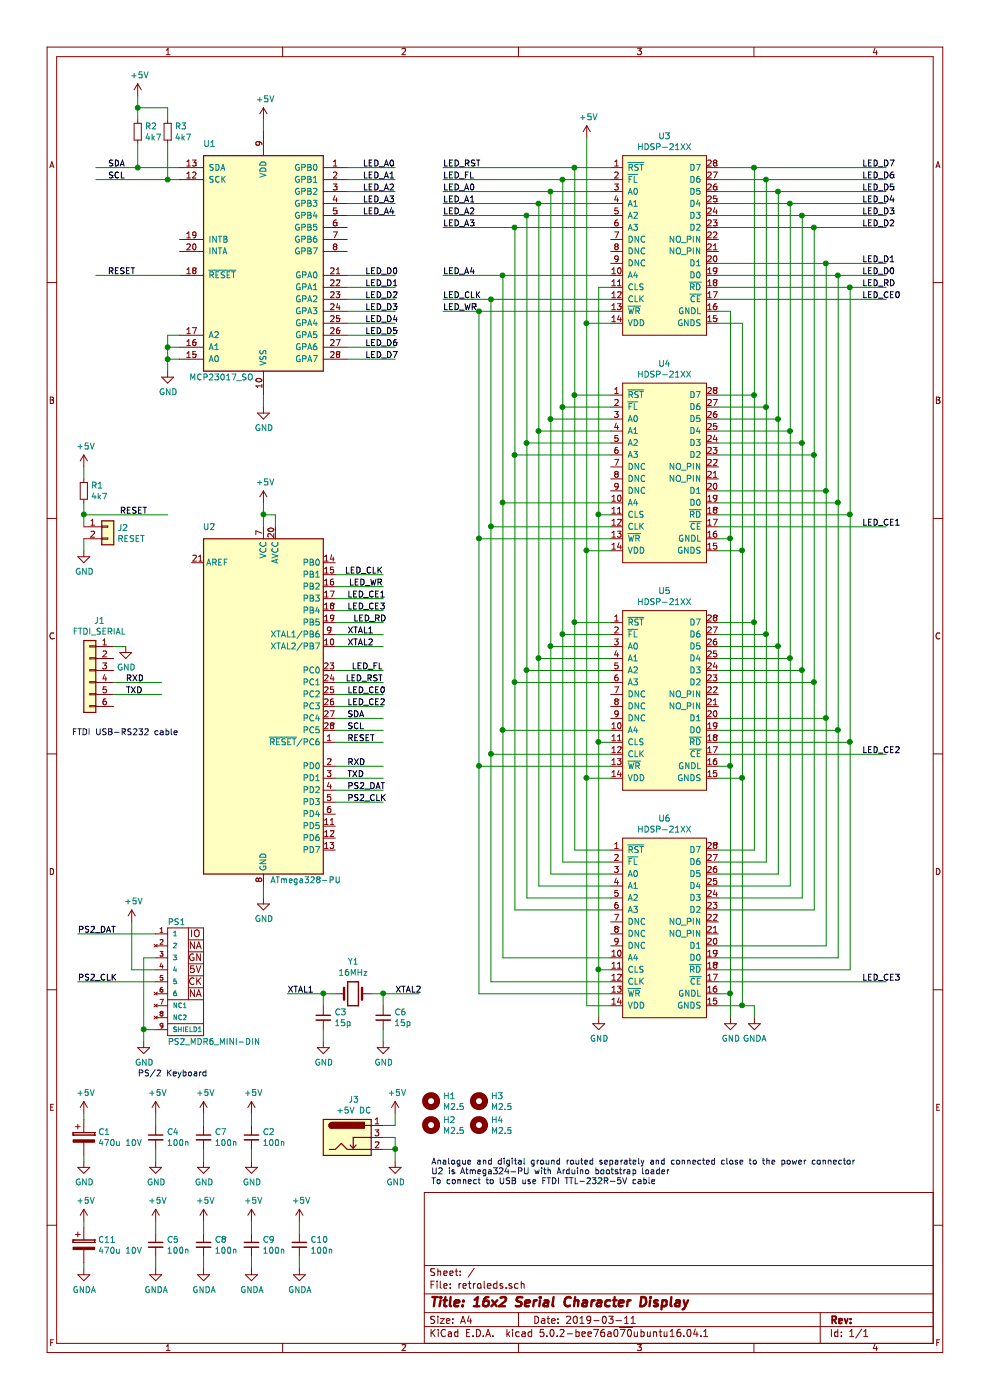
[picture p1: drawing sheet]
EESchema Schematic File Version 4
LIBS:retroleds-cache
EELAYER 26 0
EELAYER END
$Descr A4 8268 11693 portrait
encoding utf-8
Sheet 1 1
Title "16x2 Serial Character Display"
Date "2019-03-11"
Rev ""
Comp ""
Comment1 ""
Comment2 ""
Comment3 ""
Comment4 ""
$EndDescr
$Comp
L hdsp-21xx:HDSP-211X U3
U 1 1
P 5200 2800
F 0 "U3" H 5550 4465 50  0000 C CNN
F 1 "HDSP-21XX" H 5550 4374 50  0000 C CNN
F 2 "hdsp-21xx:HDSP-21xx" H 5200 2600 50  0001 C CNN
F 3 "" H 5200 2600 50  0001 C CNN
	1    5200 2800
	1    0    0    -1  
$EndComp
$Comp
L power:GND #PWR032
U 1 1
P 6100 8500
F 0 "#PWR032" H 6100 8250 50  0001 C CNN
F 1 "GND" H 6105 8327 50  0000 C CNN
F 2 "" H 6100 8500 50  0001 C CNN
F 3 "" H 6100 8500 50  0001 C CNN
	1    6100 8500
	1    0    0    -1  
$EndComp
$Comp
L power:+5V #PWR030
U 1 1
P 4900 1150
F 0 "#PWR030" H 4900 1000 50  0001 C CNN
F 1 "+5V" H 4915 1323 50  0000 C CNN
F 2 "" H 4900 1150 50  0001 C CNN
F 3 "" H 4900 1150 50  0001 C CNN
	1    4900 1150
	1    0    0    -1  
$EndComp
$Comp
L hdsp-21xx:HDSP-211X U4
U 1 1
P 5200 4700
F 0 "U4" H 5550 6365 50  0000 C CNN
F 1 "HDSP-21XX" H 5550 6274 50  0000 C CNN
F 2 "hdsp-21xx:HDSP-21xx" H 5200 4500 50  0001 C CNN
F 3 "" H 5200 4500 50  0001 C CNN
	1    5200 4700
	1    0    0    -1  
$EndComp
$Comp
L hdsp-21xx:HDSP-211X U5
U 1 1
P 5200 6600
F 0 "U5" H 5550 8265 50  0000 C CNN
F 1 "HDSP-21XX" H 5550 8174 50  0000 C CNN
F 2 "hdsp-21xx:HDSP-21xx" H 5200 6400 50  0001 C CNN
F 3 "" H 5200 6400 50  0001 C CNN
	1    5200 6600
	1    0    0    -1  
$EndComp
$Comp
L hdsp-21xx:HDSP-211X U6
U 1 1
P 5200 8500
F 0 "U6" H 5550 10165 50  0000 C CNN
F 1 "HDSP-21XX" H 5550 10074 50  0000 C CNN
F 2 "hdsp-21xx:HDSP-21xx" H 5200 8300 50  0001 C CNN
F 3 "" H 5200 8300 50  0001 C CNN
	1    5200 8500
	1    0    0    -1  
$EndComp
$Comp
L power:GND #PWR031
U 1 1
P 5000 8500
F 0 "#PWR031" H 5000 8250 50  0001 C CNN
F 1 "GND" H 5005 8327 50  0000 C CNN
F 2 "" H 5000 8500 50  0001 C CNN
F 3 "" H 5000 8500 50  0001 C CNN
	1    5000 8500
	1    0    0    -1  
$EndComp
Wire Wire Line
	4900 1150 4900 2700
Wire Wire Line
	4900 2700 5100 2700
Wire Wire Line
	4900 2700 4900 4600
Wire Wire Line
	4900 4600 5100 4600
Connection ~ 4900 2700
Wire Wire Line
	4900 4600 4900 6500
Wire Wire Line
	4900 6500 5100 6500
Connection ~ 4900 4600
Wire Wire Line
	4900 6500 4900 8400
Wire Wire Line
	4900 8400 5100 8400
Connection ~ 4900 6500
Wire Wire Line
	6000 8400 6200 8400
Wire Wire Line
	6000 6500 6200 6500
Wire Wire Line
	6000 4600 6200 4600
Connection ~ 6200 6500
Wire Wire Line
	6000 2700 6200 2700
Connection ~ 6200 4600
Wire Wire Line
	5100 1400 4800 1400
Wire Wire Line
	4800 1400 4800 3300
Wire Wire Line
	4800 3300 5100 3300
Wire Wire Line
	4800 3300 4800 5200
Wire Wire Line
	4800 5200 5100 5200
Connection ~ 4800 3300
Wire Wire Line
	4800 5200 4800 7100
Wire Wire Line
	4800 7100 5100 7100
Connection ~ 4800 5200
Wire Wire Line
	5100 1500 4700 1500
Wire Wire Line
	4700 1500 4700 3400
Wire Wire Line
	4700 3400 5100 3400
Wire Wire Line
	4700 3400 4700 5300
Wire Wire Line
	4700 5300 5100 5300
Connection ~ 4700 3400
Wire Wire Line
	4700 5300 4700 7200
Wire Wire Line
	4700 7200 5100 7200
Connection ~ 4700 5300
Wire Wire Line
	4600 1600 5100 1600
Wire Wire Line
	4600 3500 5100 3500
Wire Wire Line
	4600 3500 4600 5400
Wire Wire Line
	4600 5400 5100 5400
Wire Wire Line
	4600 5400 4600 7300
Wire Wire Line
	4600 7300 5100 7300
Connection ~ 4600 5400
Wire Wire Line
	4600 1600 4600 3500
Connection ~ 4600 3500
Wire Wire Line
	4500 1700 4500 3600
Wire Wire Line
	4500 3600 5100 3600
Wire Wire Line
	4500 3600 4500 5500
Wire Wire Line
	4500 5500 5100 5500
Connection ~ 4500 3600
Wire Wire Line
	4500 5500 4500 7400
Connection ~ 4500 5500
Wire Wire Line
	4500 7400 5100 7400
Wire Wire Line
	4400 1800 5100 1800
Wire Wire Line
	5100 3700 4400 3700
Wire Wire Line
	4400 3700 4400 1800
Wire Wire Line
	4400 3700 4400 5600
Wire Wire Line
	4400 5600 5100 5600
Connection ~ 4400 3700
Wire Wire Line
	4400 5600 4400 7500
Wire Wire Line
	4400 7500 5100 7500
Connection ~ 4400 5600
Wire Wire Line
	4300 1900 5100 1900
Wire Wire Line
	4300 1900 4300 3800
Wire Wire Line
	4300 3800 5100 3800
Wire Wire Line
	4300 3800 4300 5700
Wire Wire Line
	4300 5700 5100 5700
Connection ~ 4300 3800
Wire Wire Line
	4300 5700 4300 7600
Wire Wire Line
	4300 7600 5100 7600
Connection ~ 4300 5700
Wire Wire Line
	4200 2300 5100 2300
Wire Wire Line
	4200 2300 4200 4200
Wire Wire Line
	4200 4200 5100 4200
Wire Wire Line
	4200 4200 4200 6100
Wire Wire Line
	4200 6100 5100 6100
Connection ~ 4200 4200
Wire Wire Line
	4200 6100 4200 8000
Wire Wire Line
	4200 8000 5100 8000
Connection ~ 4200 6100
Wire Wire Line
	5000 8500 5000 8100
Wire Wire Line
	5000 8100 5100 8100
Wire Wire Line
	5000 8100 5000 6200
Wire Wire Line
	5000 6200 5100 6200
Connection ~ 5000 8100
Wire Wire Line
	5000 6200 5000 4300
Wire Wire Line
	5000 4300 5100 4300
Connection ~ 5000 6200
Wire Wire Line
	5000 4300 5000 2400
Wire Wire Line
	5000 2400 5100 2400
Connection ~ 5000 4300
Wire Wire Line
	4100 2500 5100 2500
Wire Wire Line
	4100 2500 4100 4400
Wire Wire Line
	4100 4400 5100 4400
Wire Wire Line
	4100 4400 4100 6300
Wire Wire Line
	4100 6300 5100 6300
Connection ~ 4100 4400
Wire Wire Line
	4100 6300 4100 8200
Wire Wire Line
	4100 8200 5100 8200
Connection ~ 4100 6300
Wire Wire Line
	4000 2600 5100 2600
Wire Wire Line
	4000 2600 4000 4500
Wire Wire Line
	4000 4500 5100 4500
Wire Wire Line
	4000 4500 4000 6400
Wire Wire Line
	4000 6400 5100 6400
Connection ~ 4000 4500
Wire Wire Line
	4000 6400 4000 8300
Wire Wire Line
	4000 8300 5100 8300
Connection ~ 4000 6400
Wire Wire Line
	6000 1400 6300 1400
Wire Wire Line
	6300 3300 6000 3300
Wire Wire Line
	6300 3300 6300 5200
Wire Wire Line
	6300 5200 6000 5200
Connection ~ 6300 3300
Wire Wire Line
	6300 5200 6300 7100
Wire Wire Line
	6300 7100 6000 7100
Connection ~ 6300 5200
Wire Wire Line
	6000 1500 6400 1500
Wire Wire Line
	6400 1500 6400 3400
Wire Wire Line
	6400 3400 6000 3400
Wire Wire Line
	6400 3400 6400 5300
Wire Wire Line
	6400 5300 6000 5300
Connection ~ 6400 3400
Wire Wire Line
	6400 5300 6400 7200
Wire Wire Line
	6400 7200 6000 7200
Connection ~ 6400 5300
Wire Wire Line
	6500 3500 6000 3500
Wire Wire Line
	6500 3500 6500 5400
Wire Wire Line
	6500 5400 6000 5400
Wire Wire Line
	6500 5400 6500 7300
Wire Wire Line
	6500 7300 6000 7300
Connection ~ 6500 5400
Wire Wire Line
	6000 1600 6500 1600
Connection ~ 6500 3500
Wire Wire Line
	6000 1700 6600 1700
Wire Wire Line
	6600 3600 6000 3600
Wire Wire Line
	6600 3600 6600 5500
Wire Wire Line
	6600 5500 6000 5500
Connection ~ 6600 3600
Wire Wire Line
	6600 5500 6600 7400
Wire Wire Line
	6600 7400 6000 7400
Connection ~ 6600 5500
Wire Wire Line
	6000 1800 6700 1800
Wire Wire Line
	6700 1800 6700 3700
Wire Wire Line
	6700 3700 6000 3700
Wire Wire Line
	6700 3700 6700 5600
Wire Wire Line
	6700 5600 6000 5600
Connection ~ 6700 3700
Wire Wire Line
	6700 5600 6700 7500
Wire Wire Line
	6700 7500 6000 7500
Connection ~ 6700 5600
Wire Wire Line
	6000 1900 6800 1900
Wire Wire Line
	6800 1900 6800 3800
Wire Wire Line
	6800 3800 6000 3800
Wire Wire Line
	6800 3800 6800 5700
Wire Wire Line
	6800 5700 6000 5700
Connection ~ 6800 3800
Wire Wire Line
	6800 5700 6800 7600
Wire Wire Line
	6800 7600 6000 7600
Connection ~ 6800 5700
Wire Wire Line
	6000 2200 6900 2200
Wire Wire Line
	6000 4100 6900 4100
Wire Wire Line
	6900 4100 6900 6000
Wire Wire Line
	6900 6000 6000 6000
Connection ~ 6900 4100
Wire Wire Line
	6900 6000 6900 7900
Wire Wire Line
	6900 7900 6000 7900
Connection ~ 6900 6000
Wire Wire Line
	6000 2300 7000 2300
Wire Wire Line
	7000 2300 7000 4200
Wire Wire Line
	6000 4200 7000 4200
Wire Wire Line
	7000 4200 7000 6100
Wire Wire Line
	7000 6100 6000 6100
Connection ~ 7000 4200
Wire Wire Line
	7000 6100 7000 8000
Wire Wire Line
	7000 8000 6000 8000
Connection ~ 7000 6100
Wire Wire Line
	6000 4300 7100 4300
Wire Wire Line
	7100 6200 7100 4300
Wire Wire Line
	6000 6200 7100 6200
Wire Wire Line
	7100 6200 7100 8100
Wire Wire Line
	7100 8100 6000 8100
Connection ~ 7100 6200
Wire Wire Line
	4500 1700 5100 1700
Wire Wire Line
	6300 1400 6300 3300
Wire Wire Line
	6500 1600 6500 3500
Wire Wire Line
	6600 1700 6600 3600
Wire Wire Line
	6900 2200 6900 4100
Wire Wire Line
	6200 2700 6200 4600
Wire Wire Line
	6200 4600 6200 6500
Wire Wire Line
	6200 6500 6200 8400
Wire Wire Line
	6000 2600 6100 2600
Wire Wire Line
	6100 2600 6100 4500
Wire Wire Line
	6000 8300 6100 8300
Connection ~ 6100 8300
Wire Wire Line
	6100 8300 6100 8500
Wire Wire Line
	6000 6400 6100 6400
Connection ~ 6100 6400
Wire Wire Line
	6100 6400 6100 8300
Wire Wire Line
	6000 4500 6100 4500
Connection ~ 6100 4500
Wire Wire Line
	6100 4500 6100 6400
Text Notes 3600 9900 0    50   ~ 0
Analogue and digital ground routed separately and connected close to the power connector\nU2 is Atmega324-PU with Arduino bootstrap loader\nTo connect to USB use FTDI TTL-232R-5V cable
$Comp
L power:+5V #PWR022
U 1 1
P 2200 1000
F 0 "#PWR022" H 2200 850 50  0001 C CNN
F 1 "+5V" H 2215 1173 50  0000 C CNN
F 2 "" H 2200 1000 50  0001 C CNN
F 3 "" H 2200 1000 50  0001 C CNN
	1    2200 1000
	1    0    0    -1  
$EndComp
$Comp
L power:+5V #PWR024
U 1 1
P 2200 4200
F 0 "#PWR024" H 2200 4050 50  0001 C CNN
F 1 "+5V" H 2215 4373 50  0000 C CNN
F 2 "" H 2200 4200 50  0001 C CNN
F 3 "" H 2200 4200 50  0001 C CNN
	1    2200 4200
	1    0    0    -1  
$EndComp
$Comp
L power:GNDA #PWR033
U 1 1
P 6300 8500
F 0 "#PWR033" H 6300 8250 50  0001 C CNN
F 1 "GNDA" H 6305 8327 50  0000 C CNN
F 2 "" H 6300 8500 50  0001 C CNN
F 3 "" H 6300 8500 50  0001 C CNN
	1    6300 8500
	1    0    0    -1  
$EndComp
Wire Wire Line
	6200 8400 6300 8400
Wire Wire Line
	6300 8400 6300 8500
Connection ~ 6200 8400
$Comp
L power:GND #PWR04
U 1 1
P 700 9700
F 0 "#PWR04" H 700 9450 50  0001 C CNN
F 1 "GND" H 705 9527 50  0000 C CNN
F 2 "" H 700 9700 50  0001 C CNN
F 3 "" H 700 9700 50  0001 C CNN
	1    700  9700
	1    0    0    -1  
$EndComp
Wire Wire Line
	2200 1100 2200 1000
$Comp
L MCU_Microchip_ATmega:ATmega328-PU U2
U 1 1
P 2200 5900
F 0 "U2" H 1800 7400 50  0000 R CNN
F 1 "ATmega328-PU" H 2850 4450 50  0000 R CNN
F 2 "Package_DIP:DIP-28_W7.62mm" H 2200 5900 50  0001 C CIN
F 3 "http://ww1.microchip.com/downloads/en/DeviceDoc/ATmega328_P%20AVR%20MCU%20with%20picoPower%20Technology%20Data%20Sheet%2040001984A.pdf" H 2200 5900 50  0001 C CNN
	1    2200 5900
	1    0    0    -1  
$EndComp
Wire Wire Line
	2200 4200 2200 4300
Wire Wire Line
	2200 4300 2300 4300
Wire Wire Line
	2300 4300 2300 4400
Connection ~ 2200 4300
Wire Wire Line
	2200 4300 2200 4400
$Comp
L power:GND #PWR025
U 1 1
P 2200 7500
F 0 "#PWR025" H 2200 7250 50  0001 C CNN
F 1 "GND" H 2205 7327 50  0000 C CNN
F 2 "" H 2200 7500 50  0001 C CNN
F 3 "" H 2200 7500 50  0001 C CNN
	1    2200 7500
	1    0    0    -1  
$EndComp
$Comp
L power:GND #PWR023
U 1 1
P 2200 3400
F 0 "#PWR023" H 2200 3150 50  0001 C CNN
F 1 "GND" H 2205 3227 50  0000 C CNN
F 2 "" H 2200 3400 50  0001 C CNN
F 3 "" H 2200 3400 50  0001 C CNN
	1    2200 3400
	1    0    0    -1  
$EndComp
Wire Wire Line
	2200 7500 2200 7400
Wire Wire Line
	2200 3400 2200 3300
$Comp
L power:GND #PWR014
U 1 1
P 1400 3100
F 0 "#PWR014" H 1400 2850 50  0001 C CNN
F 1 "GND" H 1405 2927 50  0000 C CNN
F 2 "" H 1400 3100 50  0001 C CNN
F 3 "" H 1400 3100 50  0001 C CNN
	1    1400 3100
	1    0    0    -1  
$EndComp
Wire Wire Line
	1500 2800 1400 2800
Wire Wire Line
	1400 2800 1400 2900
Wire Wire Line
	1500 2900 1400 2900
Connection ~ 1400 2900
Wire Wire Line
	1400 2900 1400 3000
Wire Wire Line
	1500 3000 1400 3000
Connection ~ 1400 3000
Wire Wire Line
	1400 3000 1400 3100
$Comp
L Device:R_Small R1
U 1 1
P 700 4100
F 0 "R1" H 759 4146 50  0000 L CNN
F 1 "4k7" H 759 4055 50  0000 L CNN
F 2 "Resistor_THT:R_Axial_DIN0207_L6.3mm_D2.5mm_P7.62mm_Horizontal" H 700 4100 50  0001 C CNN
F 3 "~" H 700 4100 50  0001 C CNN
	1    700  4100
	1    0    0    -1  
$EndComp
$Comp
L power:+5V #PWR01
U 1 1
P 700 3900
F 0 "#PWR01" H 700 3750 50  0001 C CNN
F 1 "+5V" H 715 4073 50  0000 C CNN
F 2 "" H 700 3900 50  0001 C CNN
F 3 "" H 700 3900 50  0001 C CNN
	1    700  3900
	1    0    0    -1  
$EndComp
$Comp
L power:GND #PWR02
U 1 1
P 700 4600
F 0 "#PWR02" H 700 4350 50  0001 C CNN
F 1 "GND" H 705 4427 50  0000 C CNN
F 2 "" H 700 4600 50  0001 C CNN
F 3 "" H 700 4600 50  0001 C CNN
	1    700  4600
	1    0    0    -1  
$EndComp
Wire Wire Line
	700  3900 700  4000
Wire Wire Line
	700  4600 700  4500
$Comp
L power:+5V #PWR03
U 1 1
P 700 9300
F 0 "#PWR03" H 700 9150 50  0001 C CNN
F 1 "+5V" H 715 9473 50  0000 C CNN
F 2 "" H 700 9300 50  0001 C CNN
F 3 "" H 700 9300 50  0001 C CNN
	1    700  9300
	1    0    0    -1  
$EndComp
Wire Wire Line
	1500 1400 1150 1400
Wire Wire Line
	1500 1500 1400 1500
Text Label 900  1400 0    50   ~ 0
SDA
Text Label 900  1500 0    50   ~ 0
SCL
Wire Wire Line
	3200 6000 2800 6000
Wire Wire Line
	3200 6100 2800 6100
Text Label 2900 6000 0    50   ~ 0
SDA
Text Label 2900 6100 0    50   ~ 0
SCL
Wire Wire Line
	2800 6200 3200 6200
Text Label 2900 6200 0    50   ~ 0
RESET
Text Label 1000 4300 0    50   ~ 0
RESET
$Comp
L Device:C_Small C4
U 1 1
P 1300 9500
F 0 "C4" H 1392 9546 50  0000 L CNN
F 1 "100n" H 1392 9455 50  0000 L CNN
F 2 "Capacitor_THT:C_Rect_L4.6mm_W3.0mm_P2.50mm_MKS02_FKP02" H 1300 9500 50  0001 C CNN
F 3 "~" H 1300 9500 50  0001 C CNN
	1    1300 9500
	1    0    0    -1  
$EndComp
$Comp
L power:GND #PWR011
U 1 1
P 1300 9700
F 0 "#PWR011" H 1300 9450 50  0001 C CNN
F 1 "GND" H 1305 9527 50  0000 C CNN
F 2 "" H 1300 9700 50  0001 C CNN
F 3 "" H 1300 9700 50  0001 C CNN
	1    1300 9700
	1    0    0    -1  
$EndComp
$Comp
L power:+5V #PWR010
U 1 1
P 1300 9300
F 0 "#PWR010" H 1300 9150 50  0001 C CNN
F 1 "+5V" H 1315 9473 50  0000 C CNN
F 2 "" H 1300 9300 50  0001 C CNN
F 3 "" H 1300 9300 50  0001 C CNN
	1    1300 9300
	1    0    0    -1  
$EndComp
Wire Wire Line
	1300 9300 1300 9400
Wire Wire Line
	1300 9600 1300 9700
$Comp
L Device:C_Small C7
U 1 1
P 1700 9500
F 0 "C7" H 1792 9546 50  0000 L CNN
F 1 "100n" H 1792 9455 50  0000 L CNN
F 2 "Capacitor_THT:C_Rect_L4.6mm_W3.0mm_P2.50mm_MKS02_FKP02" H 1700 9500 50  0001 C CNN
F 3 "~" H 1700 9500 50  0001 C CNN
	1    1700 9500
	1    0    0    -1  
$EndComp
$Comp
L power:GND #PWR017
U 1 1
P 1700 9700
F 0 "#PWR017" H 1700 9450 50  0001 C CNN
F 1 "GND" H 1705 9527 50  0000 C CNN
F 2 "" H 1700 9700 50  0001 C CNN
F 3 "" H 1700 9700 50  0001 C CNN
	1    1700 9700
	1    0    0    -1  
$EndComp
$Comp
L power:+5V #PWR016
U 1 1
P 1700 9300
F 0 "#PWR016" H 1700 9150 50  0001 C CNN
F 1 "+5V" H 1715 9473 50  0000 C CNN
F 2 "" H 1700 9300 50  0001 C CNN
F 3 "" H 1700 9300 50  0001 C CNN
	1    1700 9300
	1    0    0    -1  
$EndComp
Wire Wire Line
	1700 9300 1700 9400
Wire Wire Line
	1700 9600 1700 9700
$Comp
L Device:C_Small C5
U 1 1
P 1300 10400
F 0 "C5" H 1392 10446 50  0000 L CNN
F 1 "100n" H 1392 10355 50  0000 L CNN
F 2 "Capacitor_THT:C_Rect_L4.6mm_W3.0mm_P2.50mm_MKS02_FKP02" H 1300 10400 50  0001 C CNN
F 3 "~" H 1300 10400 50  0001 C CNN
	1    1300 10400
	1    0    0    -1  
$EndComp
$Comp
L power:+5V #PWR012
U 1 1
P 1300 10200
F 0 "#PWR012" H 1300 10050 50  0001 C CNN
F 1 "+5V" H 1315 10373 50  0000 C CNN
F 2 "" H 1300 10200 50  0001 C CNN
F 3 "" H 1300 10200 50  0001 C CNN
	1    1300 10200
	1    0    0    -1  
$EndComp
Wire Wire Line
	1300 10200 1300 10300
Wire Wire Line
	1300 10500 1300 10600
$Comp
L Device:C_Small C8
U 1 1
P 1700 10400
F 0 "C8" H 1792 10446 50  0000 L CNN
F 1 "100n" H 1792 10355 50  0000 L CNN
F 2 "Capacitor_THT:C_Rect_L4.6mm_W3.0mm_P2.50mm_MKS02_FKP02" H 1700 10400 50  0001 C CNN
F 3 "~" H 1700 10400 50  0001 C CNN
	1    1700 10400
	1    0    0    -1  
$EndComp
$Comp
L power:+5V #PWR018
U 1 1
P 1700 10200
F 0 "#PWR018" H 1700 10050 50  0001 C CNN
F 1 "+5V" H 1715 10373 50  0000 C CNN
F 2 "" H 1700 10200 50  0001 C CNN
F 3 "" H 1700 10200 50  0001 C CNN
	1    1700 10200
	1    0    0    -1  
$EndComp
Wire Wire Line
	1700 10200 1700 10300
Wire Wire Line
	1700 10500 1700 10600
$Comp
L Device:C_Small C9
U 1 1
P 2100 10400
F 0 "C9" H 2192 10446 50  0000 L CNN
F 1 "100n" H 2192 10355 50  0000 L CNN
F 2 "Capacitor_THT:C_Rect_L4.6mm_W3.0mm_P2.50mm_MKS02_FKP02" H 2100 10400 50  0001 C CNN
F 3 "~" H 2100 10400 50  0001 C CNN
	1    2100 10400
	1    0    0    -1  
$EndComp
$Comp
L power:+5V #PWR020
U 1 1
P 2100 10200
F 0 "#PWR020" H 2100 10050 50  0001 C CNN
F 1 "+5V" H 2115 10373 50  0000 C CNN
F 2 "" H 2100 10200 50  0001 C CNN
F 3 "" H 2100 10200 50  0001 C CNN
	1    2100 10200
	1    0    0    -1  
$EndComp
Wire Wire Line
	2100 10200 2100 10300
Wire Wire Line
	2100 10500 2100 10600
$Comp
L Device:CP C1
U 1 1
P 700 9500
F 0 "C1" H 818 9546 50  0000 L CNN
F 1 "470u 10V" H 818 9455 50  0000 L CNN
F 2 "Capacitor_THT:CP_Radial_D7.5mm_P2.50mm" H 738 9350 50  0001 C CNN
F 3 "" H 700 9500 50  0001 C CNN
	1    700  9500
	1    0    0    -1  
$EndComp
Wire Wire Line
	700  9300 700  9350
Wire Wire Line
	700  9650 700  9700
$Comp
L Device:Crystal Y1
U 1 1
P 2950 8300
F 0 "Y1" H 2950 8568 50  0000 C CNN
F 1 "16MHz" H 2950 8477 50  0000 C CNN
F 2 "Crystal:Crystal_HC49-U_Vertical" H 2950 8300 50  0001 C CNN
F 3 "~" H 2950 8300 50  0001 C CNN
	1    2950 8300
	1    0    0    -1  
$EndComp
$Comp
L Device:C_Small C3
U 1 1
P 2700 8500
F 0 "C3" H 2792 8546 50  0000 L CNN
F 1 "15p" H 2792 8455 50  0000 L CNN
F 2 "Capacitor_THT:C_Disc_D3.4mm_W2.1mm_P2.50mm" H 2700 8500 50  0001 C CNN
F 3 "~" H 2700 8500 50  0001 C CNN
	1    2700 8500
	1    0    0    -1  
$EndComp
$Comp
L Device:C_Small C6
U 1 1
P 3200 8500
F 0 "C6" H 3292 8546 50  0000 L CNN
F 1 "15p" H 3292 8455 50  0000 L CNN
F 2 "Capacitor_THT:C_Disc_D3.4mm_W2.1mm_P2.50mm" H 3200 8500 50  0001 C CNN
F 3 "~" H 3200 8500 50  0001 C CNN
	1    3200 8500
	1    0    0    -1  
$EndComp
$Comp
L power:GND #PWR07
U 1 1
P 2700 8700
F 0 "#PWR07" H 2700 8450 50  0001 C CNN
F 1 "GND" H 2705 8527 50  0000 C CNN
F 2 "" H 2700 8700 50  0001 C CNN
F 3 "" H 2700 8700 50  0001 C CNN
	1    2700 8700
	1    0    0    -1  
$EndComp
$Comp
L power:GND #PWR015
U 1 1
P 3200 8700
F 0 "#PWR015" H 3200 8450 50  0001 C CNN
F 1 "GND" H 3205 8527 50  0000 C CNN
F 2 "" H 3200 8700 50  0001 C CNN
F 3 "" H 3200 8700 50  0001 C CNN
	1    3200 8700
	1    0    0    -1  
$EndComp
Wire Wire Line
	2700 8700 2700 8600
Wire Wire Line
	2700 8400 2700 8300
Wire Wire Line
	2700 8300 2800 8300
Wire Wire Line
	3100 8300 3200 8300
Wire Wire Line
	3200 8300 3200 8400
Wire Wire Line
	3200 8600 3200 8700
Wire Wire Line
	3200 8300 3500 8300
Connection ~ 3200 8300
Text Label 2400 8300 0    50   ~ 0
XTAL1
Connection ~ 2700 8300
Wire Wire Line
	2400 8300 2700 8300
Text Label 3300 8300 0    50   ~ 0
XTAL2
Wire Wire Line
	2800 5300 3200 5300
Wire Wire Line
	2800 5400 3200 5400
Text Label 2900 5300 0    50   ~ 0
XTAL1
Text Label 2900 5400 0    50   ~ 0
XTAL2
$Comp
L Interface_Expansion:MCP23017_SO U1
U 1 1
P 2200 2200
F 0 "U1" H 1750 3200 50  0000 C CNN
F 1 "MCP23017_SO" H 1850 1250 50  0000 C CNN
F 2 "Package_DIP:DIP-28_W7.62mm" H 2400 1200 50  0001 L CNN
F 3 "http://ww1.microchip.com/downloads/en/DeviceDoc/20001952C.pdf" H 2400 1100 50  0001 L CNN
	1    2200 2200
	1    0    0    -1  
$EndComp
Wire Wire Line
	700  4300 700  4400
Wire Wire Line
	700  4200 700  4300
Connection ~ 700  4300
Wire Wire Line
	700  4300 1400 4300
$Comp
L Connector_Generic:Conn_01x06 J1
U 1 1
P 750 5600
F 0 "J1" H 670 6017 50  0000 C CNN
F 1 "FTDI_SERIAL" H 670 5926 50  0000 C CNN
F 2 "Connector_PinHeader_2.54mm:PinHeader_1x06_P2.54mm_Vertical" H 750 5600 50  0001 C CNN
F 3 "~" H 750 5600 50  0001 C CNN
	1    750  5600
	-1   0    0    -1  
$EndComp
$Comp
L power:GND #PWR08
U 1 1
P 1050 5400
F 0 "#PWR08" H 1050 5150 50  0001 C CNN
F 1 "GND" H 1055 5227 50  0000 C CNN
F 2 "" H 1050 5400 50  0001 C CNN
F 3 "" H 1050 5400 50  0001 C CNN
	1    1050 5400
	1    0    0    -1  
$EndComp
Wire Wire Line
	950  5400 1050 5400
Wire Wire Line
	2800 6400 3200 6400
Wire Wire Line
	2800 6500 3200 6500
Text Label 2900 6400 0    50   ~ 0
RXD
Text Label 2900 6500 0    50   ~ 0
TXD
Text Notes 600  6150 0    50   ~ 0
FTDI USB-RS232 cable
$Comp
L Device:R_Small R3
U 1 1
P 1400 1100
F 0 "R3" H 1459 1146 50  0000 L CNN
F 1 "4k7" H 1459 1055 50  0000 L CNN
F 2 "Resistor_THT:R_Axial_DIN0207_L6.3mm_D2.5mm_P7.62mm_Horizontal" H 1400 1100 50  0001 C CNN
F 3 "~" H 1400 1100 50  0001 C CNN
	1    1400 1100
	1    0    0    -1  
$EndComp
$Comp
L Device:R_Small R2
U 1 1
P 1150 1100
F 0 "R2" H 1209 1146 50  0000 L CNN
F 1 "4k7" H 1209 1055 50  0000 L CNN
F 2 "Resistor_THT:R_Axial_DIN0207_L6.3mm_D2.5mm_P7.62mm_Horizontal" H 1150 1100 50  0001 C CNN
F 3 "~" H 1150 1100 50  0001 C CNN
	1    1150 1100
	1    0    0    -1  
$EndComp
Wire Wire Line
	1150 1200 1150 1400
Connection ~ 1150 1400
Wire Wire Line
	1150 1400 800  1400
Wire Wire Line
	1400 1200 1400 1500
Connection ~ 1400 1500
Wire Wire Line
	1400 1500 800  1500
$Comp
L power:+5V #PWR09
U 1 1
P 1150 800
F 0 "#PWR09" H 1150 650 50  0001 C CNN
F 1 "+5V" H 1165 973 50  0000 C CNN
F 2 "" H 1150 800 50  0001 C CNN
F 3 "" H 1150 800 50  0001 C CNN
	1    1150 800 
	1    0    0    -1  
$EndComp
Wire Wire Line
	1150 800  1150 900 
Wire Wire Line
	1150 900  1400 900 
Wire Wire Line
	1400 900  1400 1000
Connection ~ 1150 900 
Wire Wire Line
	1150 900  1150 1000
Wire Wire Line
	1500 2300 800  2300
Text Label 900  2300 0    50   ~ 0
RESET
$Comp
L Connector_Generic:Conn_01x02 J2
U 1 1
P 900 4400
F 0 "J2" H 980 4392 50  0000 L CNN
F 1 "RESET" H 980 4301 50  0000 L CNN
F 2 "Connector_PinHeader_2.54mm:PinHeader_1x02_P2.54mm_Vertical" H 900 4400 50  0001 C CNN
F 3 "~" H 900 4400 50  0001 C CNN
	1    900  4400
	1    0    0    -1  
$EndComp
$Comp
L Device:C_Small C10
U 1 1
P 2500 10400
F 0 "C10" H 2592 10446 50  0000 L CNN
F 1 "100n" H 2592 10355 50  0000 L CNN
F 2 "Capacitor_THT:C_Rect_L4.6mm_W3.0mm_P2.50mm_MKS02_FKP02" H 2500 10400 50  0001 C CNN
F 3 "~" H 2500 10400 50  0001 C CNN
	1    2500 10400
	1    0    0    -1  
$EndComp
$Comp
L power:+5V #PWR026
U 1 1
P 2500 10200
F 0 "#PWR026" H 2500 10050 50  0001 C CNN
F 1 "+5V" H 2515 10373 50  0000 C CNN
F 2 "" H 2500 10200 50  0001 C CNN
F 3 "" H 2500 10200 50  0001 C CNN
	1    2500 10200
	1    0    0    -1  
$EndComp
Wire Wire Line
	2500 10200 2500 10300
Wire Wire Line
	2500 10500 2500 10600
$Comp
L power:GNDA #PWR013
U 1 1
P 1300 10600
F 0 "#PWR013" H 1300 10350 50  0001 C CNN
F 1 "GNDA" H 1305 10427 50  0000 C CNN
F 2 "" H 1300 10600 50  0001 C CNN
F 3 "" H 1300 10600 50  0001 C CNN
	1    1300 10600
	1    0    0    -1  
$EndComp
$Comp
L power:GNDA #PWR019
U 1 1
P 1700 10600
F 0 "#PWR019" H 1700 10350 50  0001 C CNN
F 1 "GNDA" H 1705 10427 50  0000 C CNN
F 2 "" H 1700 10600 50  0001 C CNN
F 3 "" H 1700 10600 50  0001 C CNN
	1    1700 10600
	1    0    0    -1  
$EndComp
$Comp
L power:GNDA #PWR021
U 1 1
P 2100 10600
F 0 "#PWR021" H 2100 10350 50  0001 C CNN
F 1 "GNDA" H 2105 10427 50  0000 C CNN
F 2 "" H 2100 10600 50  0001 C CNN
F 3 "" H 2100 10600 50  0001 C CNN
	1    2100 10600
	1    0    0    -1  
$EndComp
$Comp
L power:GNDA #PWR027
U 1 1
P 2500 10600
F 0 "#PWR027" H 2500 10350 50  0001 C CNN
F 1 "GNDA" H 2505 10427 50  0000 C CNN
F 2 "" H 2500 10600 50  0001 C CNN
F 3 "" H 2500 10600 50  0001 C CNN
	1    2500 10600
	1    0    0    -1  
$EndComp
Wire Wire Line
	950  5700 1350 5700
Wire Wire Line
	950  5800 1350 5800
Text Label 1050 5700 0    50   ~ 0
RXD
Text Label 1050 5800 0    50   ~ 0
TXD
$Comp
L power:+5V #PWR028
U 1 1
P 3300 9300
F 0 "#PWR028" H 3300 9150 50  0001 C CNN
F 1 "+5V" H 3315 9473 50  0000 C CNN
F 2 "" H 3300 9300 50  0001 C CNN
F 3 "" H 3300 9300 50  0001 C CNN
	1    3300 9300
	1    0    0    -1  
$EndComp
$Comp
L power:GND #PWR029
U 1 1
P 3300 9700
F 0 "#PWR029" H 3300 9450 50  0001 C CNN
F 1 "GND" H 3305 9527 50  0000 C CNN
F 2 "" H 3300 9700 50  0001 C CNN
F 3 "" H 3300 9700 50  0001 C CNN
	1    3300 9700
	1    0    0    -1  
$EndComp
Wire Wire Line
	3300 9300 3300 9400
Wire Wire Line
	3300 9400 3200 9400
Wire Wire Line
	3200 9600 3300 9600
Wire Wire Line
	3300 9600 3300 9700
Wire Wire Line
	4800 1400 3700 1400
Connection ~ 4800 1400
Wire Wire Line
	4700 1500 3700 1500
Connection ~ 4700 1500
Wire Wire Line
	4600 1600 3700 1600
Connection ~ 4600 1600
Wire Wire Line
	4500 1700 3700 1700
Connection ~ 4500 1700
Wire Wire Line
	4400 1800 3700 1800
Connection ~ 4400 1800
Wire Wire Line
	4300 1900 3700 1900
Connection ~ 4300 1900
Wire Wire Line
	4200 2300 3700 2300
Connection ~ 4200 2300
Wire Wire Line
	4100 2500 3700 2500
Connection ~ 4100 2500
Wire Wire Line
	4000 2600 3700 2600
Connection ~ 4000 2600
Wire Wire Line
	6300 1400 7400 1400
Connection ~ 6300 1400
Wire Wire Line
	6400 1500 7400 1500
Connection ~ 6400 1500
Wire Wire Line
	6500 1600 7400 1600
Connection ~ 6500 1600
Wire Wire Line
	6600 1700 7400 1700
Connection ~ 6600 1700
Wire Wire Line
	6700 1800 7400 1800
Connection ~ 6700 1800
Wire Wire Line
	6800 1900 7400 1900
Connection ~ 6800 1900
Wire Wire Line
	6900 2200 7400 2200
Connection ~ 6900 2200
Wire Wire Line
	7000 2300 7400 2300
Connection ~ 7000 2300
Wire Wire Line
	6000 2500 7400 2500
Wire Wire Line
	6000 6300 7400 6300
Wire Wire Line
	6000 8200 7400 8200
Wire Wire Line
	6000 4400 7400 4400
Text Label 3700 1400 0    50   ~ 0
LED_RST
Text Label 3700 1500 0    50   ~ 0
LED_FL
Text Label 3700 1600 0    50   ~ 0
LED_A0
Text Label 3700 1700 0    50   ~ 0
LED_A1
Text Label 3700 1800 0    50   ~ 0
LED_A2
Text Label 3700 1900 0    50   ~ 0
LED_A3
Text Label 3700 2300 0    50   ~ 0
LED_A4
Text Label 3700 2500 0    50   ~ 0
LED_CLK
Text Label 3700 2600 0    50   ~ 0
LED_WR
Text Label 7200 1400 0    50   ~ 0
LED_D7
Text Label 7200 1500 0    50   ~ 0
LED_D6
Text Label 7200 1600 0    50   ~ 0
LED_D5
Text Label 7200 1700 0    50   ~ 0
LED_D4
Text Label 7200 1800 0    50   ~ 0
LED_D3
Text Label 7200 1900 0    50   ~ 0
LED_D2
Text Label 7200 2200 0    50   ~ 0
LED_D1
Text Label 7200 2300 0    50   ~ 0
LED_D0
Text Label 7200 2500 0    50   ~ 0
LED_CE0
Text Label 7200 4400 0    50   ~ 0
LED_CE1
Text Label 7200 6300 0    50   ~ 0
LED_CE2
Text Label 7200 8200 0    50   ~ 0
LED_CE3
Wire Wire Line
	2800 5700 3200 5700
Wire Wire Line
	2800 5600 3200 5600
Wire Wire Line
	2900 1400 3300 1400
Wire Wire Line
	2900 1500 3300 1500
Wire Wire Line
	2900 1600 3300 1600
Wire Wire Line
	2900 1700 3300 1700
Wire Wire Line
	2900 1800 3300 1800
Wire Wire Line
	2800 4800 3200 4800
Wire Wire Line
	2800 4900 3200 4900
Text Label 3200 5700 2    50   ~ 0
LED_RST
Text Label 3200 5600 2    50   ~ 0
LED_FL
Text Label 3300 1400 2    50   ~ 0
LED_A0
Text Label 3300 1500 2    50   ~ 0
LED_A1
Text Label 3300 1600 2    50   ~ 0
LED_A2
Text Label 3300 1700 2    50   ~ 0
LED_A3
Text Label 3300 1800 2    50   ~ 0
LED_A4
Text Label 3200 4800 2    50   ~ 0
LED_CLK
Text Label 3200 4900 2    50   ~ 0
LED_WR
Wire Wire Line
	2900 3000 3300 3000
Wire Wire Line
	2900 2900 3300 2900
Wire Wire Line
	2900 2800 3300 2800
Wire Wire Line
	2900 2700 3300 2700
Wire Wire Line
	2900 2600 3300 2600
Wire Wire Line
	2900 2500 3300 2500
Wire Wire Line
	2900 2400 3300 2400
Wire Wire Line
	2900 2300 3300 2300
Wire Wire Line
	2800 5800 3200 5800
Wire Wire Line
	2800 5900 3200 5900
Wire Wire Line
	2800 5100 3200 5100
Wire Wire Line
	2800 5000 3200 5000
Text Label 3050 3000 0    50   ~ 0
LED_D7
Text Label 3050 2900 0    50   ~ 0
LED_D6
Text Label 3050 2800 0    50   ~ 0
LED_D5
Text Label 3050 2700 0    50   ~ 0
LED_D4
Text Label 3050 2600 0    50   ~ 0
LED_D3
Text Label 3050 2500 0    50   ~ 0
LED_D2
Text Label 3050 2400 0    50   ~ 0
LED_D1
Text Label 3050 2300 0    50   ~ 0
LED_D0
Text Label 2900 5800 0    50   ~ 0
LED_CE0
Text Label 2900 5000 0    50   ~ 0
LED_CE1
Text Label 2900 5900 0    50   ~ 0
LED_CE2
Text Label 2900 5100 0    50   ~ 0
LED_CE3
Wire Wire Line
	6000 2400 7100 2400
Wire Wire Line
	7100 2400 7100 4300
Connection ~ 7100 4300
Wire Wire Line
	7100 2400 7400 2400
Connection ~ 7100 2400
Text Label 7200 2400 0    50   ~ 0
LED_RD
Wire Wire Line
	2800 5200 3200 5200
Text Label 2950 5200 0    50   ~ 0
LED_RD
$Comp
L Mechanical:MountingHole H1
U 1 1
P 3600 9200
F 0 "H1" H 3700 9246 50  0000 L CNN
F 1 "M2.5" H 3700 9155 50  0000 L CNN
F 2 "MountingHole:MountingHole_2.7mm_M2.5" H 3600 9200 50  0001 C CNN
F 3 "~" H 3600 9200 50  0001 C CNN
	1    3600 9200
	1    0    0    -1  
$EndComp
$Comp
L Mechanical:MountingHole H3
U 1 1
P 4000 9200
F 0 "H3" H 4100 9246 50  0000 L CNN
F 1 "M2.5" H 4100 9155 50  0000 L CNN
F 2 "MountingHole:MountingHole_2.7mm_M2.5" H 4000 9200 50  0001 C CNN
F 3 "~" H 4000 9200 50  0001 C CNN
	1    4000 9200
	1    0    0    -1  
$EndComp
$Comp
L Mechanical:MountingHole H2
U 1 1
P 3600 9400
F 0 "H2" H 3700 9446 50  0000 L CNN
F 1 "M2.5" H 3700 9355 50  0000 L CNN
F 2 "MountingHole:MountingHole_2.7mm_M2.5" H 3600 9400 50  0001 C CNN
F 3 "~" H 3600 9400 50  0001 C CNN
	1    3600 9400
	1    0    0    -1  
$EndComp
$Comp
L Mechanical:MountingHole H4
U 1 1
P 4000 9400
F 0 "H4" H 4100 9446 50  0000 L CNN
F 1 "M2.5" H 4100 9355 50  0000 L CNN
F 2 "MountingHole:MountingHole_2.7mm_M2.5" H 4000 9400 50  0001 C CNN
F 3 "~" H 4000 9400 50  0001 C CNN
	1    4000 9400
	1    0    0    -1  
$EndComp
$Comp
L power:GND #PWR0101
U 1 1
P 1200 8700
F 0 "#PWR0101" H 1200 8450 50  0001 C CNN
F 1 "GND" H 1205 8527 50  0000 C CNN
F 2 "" H 1200 8700 50  0001 C CNN
F 3 "" H 1200 8700 50  0001 C CNN
	1    1200 8700
	1    0    0    -1  
$EndComp
$Comp
L power:+5V #PWR0102
U 1 1
P 1100 7700
F 0 "#PWR0102" H 1100 7550 50  0001 C CNN
F 1 "+5V" H 1115 7873 50  0000 C CNN
F 2 "" H 1100 7700 50  0001 C CNN
F 3 "" H 1100 7700 50  0001 C CNN
	1    1100 7700
	1    0    0    -1  
$EndComp
Wire Wire Line
	650  8200 1300 8200
Wire Wire Line
	650  7800 1300 7800
Text Label 650  8200 0    50   ~ 0
PS2_CLK
Text Label 650  7800 0    50   ~ 0
PS2_DAT
Text Notes 1150 9000 0    50   ~ 0
PS/2 Keyboard
Wire Wire Line
	2800 6700 3200 6700
Wire Wire Line
	2800 6600 3200 6600
Text Label 2900 6700 0    50   ~ 0
PS2_CLK
Text Label 2900 6600 0    50   ~ 0
PS2_DAT
$Comp
L OLIMEX_Connectors:PS2_MDR6_MINI-DIN PS1
U 1 1
P 1500 8200
F 0 "PS1" H 1400 8700 50  0000 L CNN
F 1 "PS2_MDR6_MINI-DIN" H 1400 7700 50  0000 L CNN
F 2 "OLIMEX_Connectors-FP:PS2_MDR6_MINI-DIN" H 1530 8350 20  0001 C CNN
F 3 "" H 1500 8200 60  0000 C CNN
	1    1500 8200
	1    0    0    -1  
$EndComp
Wire Wire Line
	1300 8100 1100 8100
Wire Wire Line
	1100 8100 1100 7700
Wire Wire Line
	1300 8000 1200 8000
Wire Wire Line
	1200 8000 1200 8600
$Comp
L Device:C_Small C2
U 1 1
P 2100 9500
F 0 "C2" H 2192 9546 50  0000 L CNN
F 1 "100n" H 2192 9455 50  0000 L CNN
F 2 "Capacitor_THT:C_Rect_L4.6mm_W3.0mm_P2.50mm_MKS02_FKP02" H 2100 9500 50  0001 C CNN
F 3 "~" H 2100 9500 50  0001 C CNN
	1    2100 9500
	1    0    0    -1  
$EndComp
$Comp
L power:GND #PWR0103
U 1 1
P 2100 9700
F 0 "#PWR0103" H 2100 9450 50  0001 C CNN
F 1 "GND" H 2105 9527 50  0000 C CNN
F 2 "" H 2100 9700 50  0001 C CNN
F 3 "" H 2100 9700 50  0001 C CNN
	1    2100 9700
	1    0    0    -1  
$EndComp
$Comp
L power:+5V #PWR0104
U 1 1
P 2100 9300
F 0 "#PWR0104" H 2100 9150 50  0001 C CNN
F 1 "+5V" H 2115 9473 50  0000 C CNN
F 2 "" H 2100 9300 50  0001 C CNN
F 3 "" H 2100 9300 50  0001 C CNN
	1    2100 9300
	1    0    0    -1  
$EndComp
Wire Wire Line
	2100 9300 2100 9400
Wire Wire Line
	2100 9600 2100 9700
$Comp
L power:+5V #PWR0105
U 1 1
P 700 10200
F 0 "#PWR0105" H 700 10050 50  0001 C CNN
F 1 "+5V" H 715 10373 50  0000 C CNN
F 2 "" H 700 10200 50  0001 C CNN
F 3 "" H 700 10200 50  0001 C CNN
	1    700  10200
	1    0    0    -1  
$EndComp
$Comp
L Device:CP C11
U 1 1
P 700 10400
F 0 "C11" H 818 10446 50  0000 L CNN
F 1 "470u 10V" H 818 10355 50  0000 L CNN
F 2 "Capacitor_THT:CP_Radial_D7.5mm_P2.50mm" H 738 10250 50  0001 C CNN
F 3 "" H 700 10400 50  0001 C CNN
	1    700  10400
	1    0    0    -1  
$EndComp
Wire Wire Line
	700  10200 700  10250
Wire Wire Line
	700  10550 700  10600
$Comp
L power:GNDA #PWR0106
U 1 1
P 700 10600
F 0 "#PWR0106" H 700 10350 50  0001 C CNN
F 1 "GNDA" H 705 10427 50  0000 C CNN
F 2 "" H 700 10600 50  0001 C CNN
F 3 "" H 700 10600 50  0001 C CNN
	1    700  10600
	1    0    0    -1  
$EndComp
Wire Wire Line
	1300 8600 1200 8600
Connection ~ 1200 8600
Wire Wire Line
	1200 8600 1200 8700
$Comp
L Connector:Barrel_Jack_Switch J3
U 1 1
P 2900 9500
F 0 "J3" H 2955 9817 50  0000 C CNN
F 1 "+5V DC" H 2955 9726 50  0000 C CNN
F 2 "Connector_BarrelJack:BarrelJack_CUI_PJ-102AH_Horizontal" H 2950 9460 50  0001 C CNN
F 3 "~" H 2950 9460 50  0001 C CNN
	1    2900 9500
	1    0    0    -1  
$EndComp
Wire Wire Line
	3200 9500 3300 9500
Wire Wire Line
	3300 9500 3300 9600
Connection ~ 3300 9600
$EndSCHEMATC
